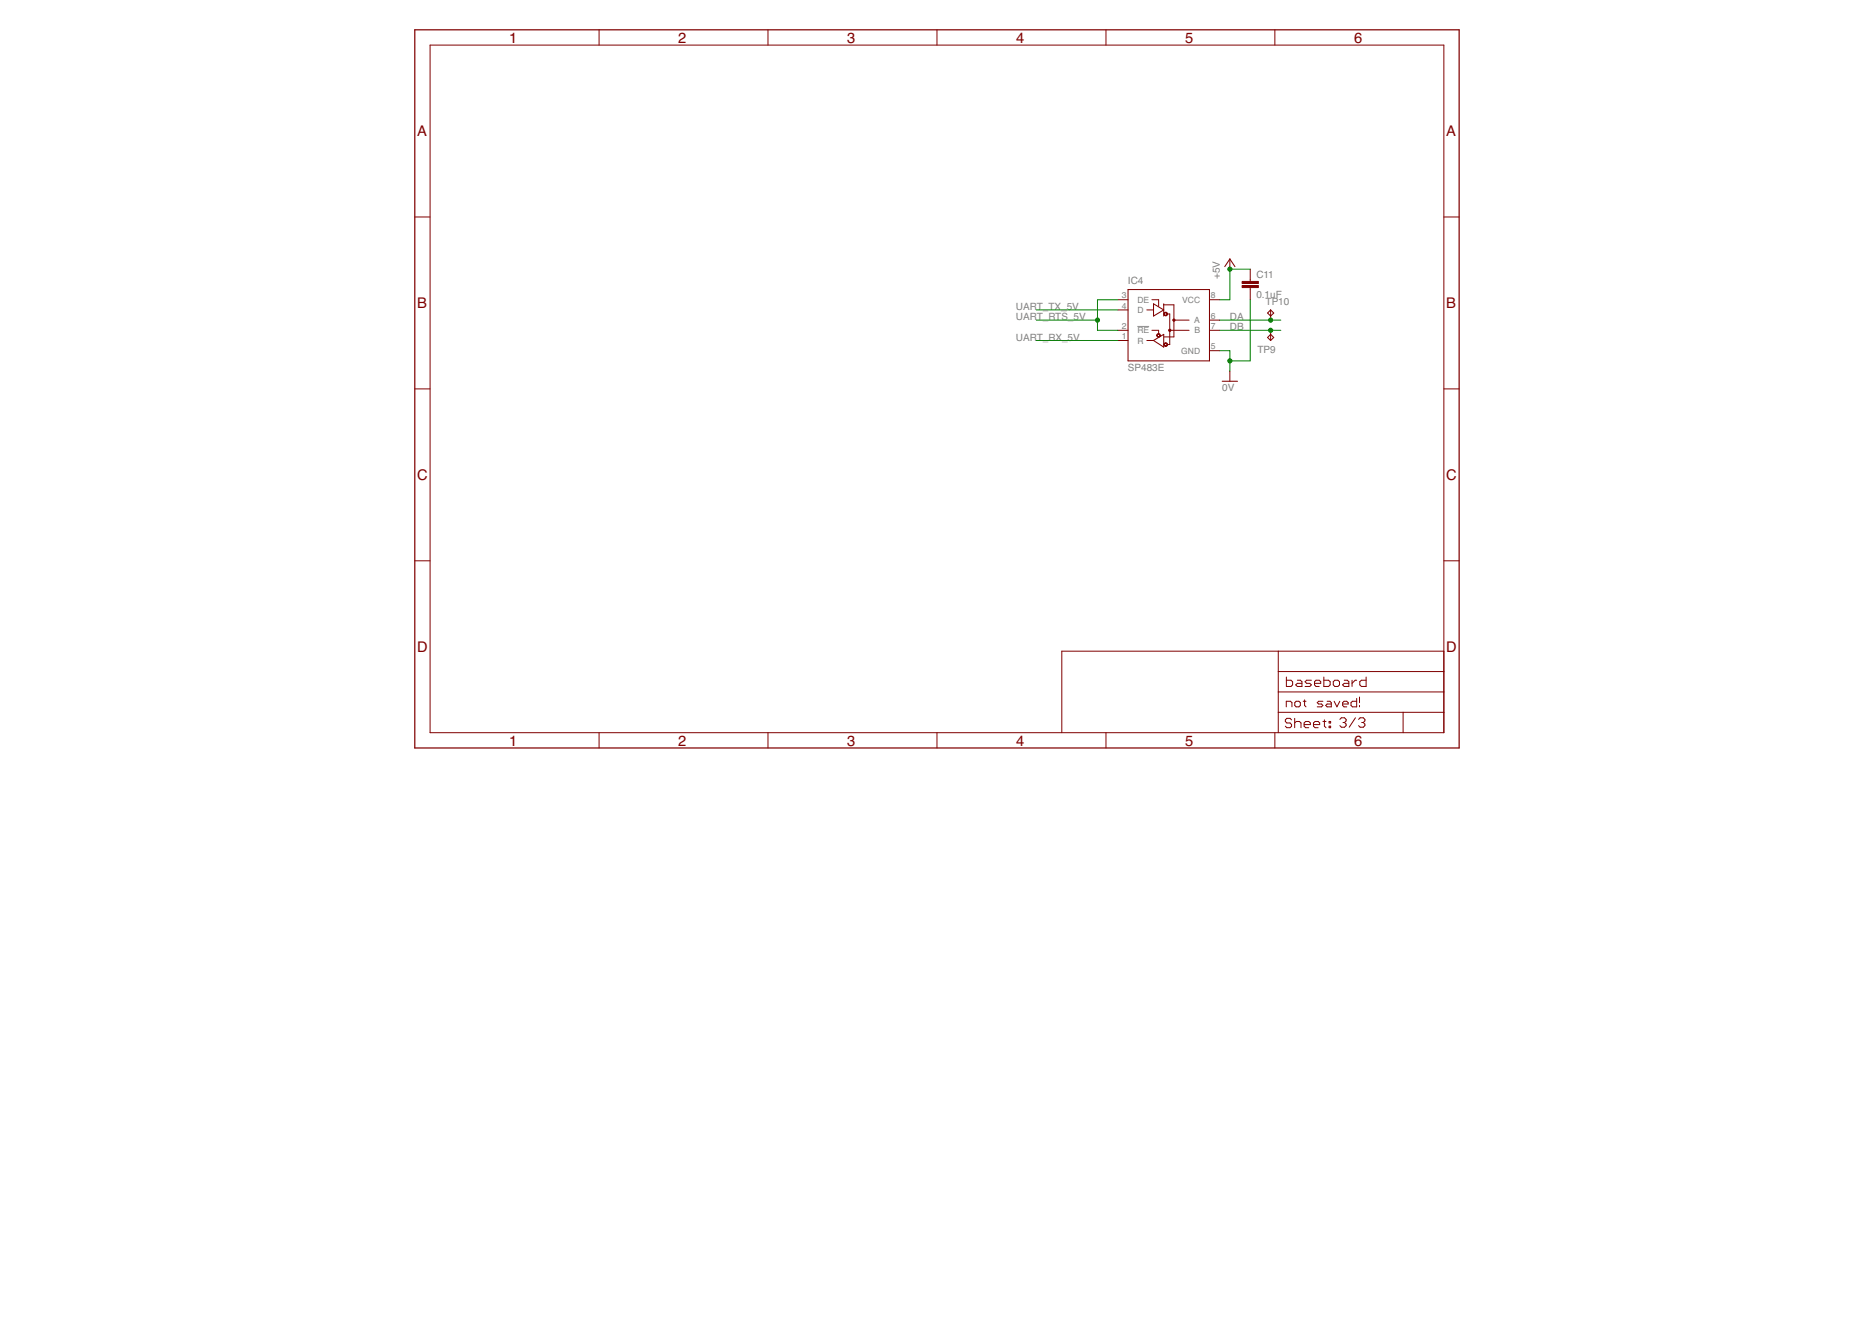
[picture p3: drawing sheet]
<svg xmlns="http://www.w3.org/2000/svg" width="420mm" height="297mm" viewBox="0 0 420 297" stroke-linecap="round" stroke-linejoin="round" font-family="sans-serif">
<path d="M255.1 73.2h2.7z" fill="#808080" stroke="#808080" stroke-width=".22"/>
<g fill="#800000" stroke="#800000" stroke-width=".22">
<path d="M323.9 159.8v4.6z"/>
<path d="M323.9 155.2v4.6z"/>
<path d="M323.9 150.7v4.5z"/>
<path d="M323.9 146.1v4.6z"/>
<path d="M238.2 146.1v18.3z"/>
<path d="M238.2 146.1h48.5z"/>
<path d="M286.7 146.1h37.2z"/>
<path d="M314.7 159.8v4.6z"/>
<path d="M314.7 159.8h9.2z"/>
<path d="M286.7 159.8h28z"/>
<path d="M286.7 159.8v4.6z"/>
<path d="M286.7 155.2v4.6z"/>
<path d="M286.7 155.2h37.2z"/>
<path d="M286.7 150.7v4.5z"/>
<path d="M286.7 150.7h37.2z"/>
<path d="M286.7 146.1v4.6z"/>
<path d="M288.6 151.9v2.1z"/>
<path d="M288.6 154h1z"/>
<path d="M289.6 154l.4-.4z"/>
<path d="M290 153v.6z"/>
<path d="M289.6 152.6l.4 .4z"/>
<path d="M288.6 152.6h1z"/>
<path d="M291 152.6h.7z"/>
<path d="M291.7 152.6l.4 .4z"/>
<path d="M292.1 153v1z"/>
<path d="M291 154h1.1z"/>
<path d="M290.7 153.6l.3 .4z"/>
<path d="M290.7 153.6l.3-.3z"/>
<path d="M291 153.3h1.1z"/>
<path d="M292.8 154h1z"/>
<path d="M293.8 154l.4-.4z"/>
<path d="M293.8 153.3l.4 .3z"/>
<path d="M293.1 153.3h.7z"/>
<path d="M292.8 153l.3 .3z"/>
<path d="M292.8 153l.3-.4z"/>
<path d="M293.1 152.6h1.1z"/>
<path d="M295.2 154h.7z"/>
<path d="M294.9 153.6l.3 .4z"/>
<path d="M294.9 153v.6z"/>
<path d="M294.9 153l.3-.4z"/>
<path d="M295.2 152.6h.7z"/>
<path d="M295.9 152.6l.4 .4z"/>
<path d="M296.3 153v.3z"/>
<path d="M294.9 153.3h1.4z"/>
<path d="M297 151.9v2.1z"/>
<path d="M297 154h1z"/>
<path d="M298 154l.4-.4z"/>
<path d="M298.4 153v.6z"/>
<path d="M298 152.6l.4 .4z"/>
<path d="M297 152.6h1z"/>
<path d="M299.4 154h.7z"/>
<path d="M300.1 154l.4-.4z"/>
<path d="M300.5 153v.6z"/>
<path d="M300.1 152.6l.4 .4z"/>
<path d="M299.4 152.6h.7z"/>
<path d="M299.4 152.6l-.3 .4z"/>
<path d="M299.1 153v.6z"/>
<path d="M299.1 153.6l.3 .4z"/>
<path d="M301.5 152.6h.7z"/>
<path d="M302.2 152.6l.4 .4z"/>
<path d="M302.6 153v1z"/>
<path d="M301.5 154h1.1z"/>
<path d="M301.2 153.6l.3 .4z"/>
<path d="M301.2 153.6l.3-.3z"/>
<path d="M301.5 153.3h1.1z"/>
<path d="M303.3 152.6v1.4z"/>
<path d="M303.3 153.3l.7-.7z"/>
<path d="M304 152.6h.3z"/>
<path d="M306.5 151.9v2.1z"/>
<path d="M305.4 154h1.1z"/>
<path d="M305 153.6l.4 .4z"/>
<path d="M305 153v.6z"/>
<path d="M305 153l.4-.4z"/>
<path d="M305.4 152.6h1.1z"/>
<path d="M288.5 157.3v1.3z"/>
<path d="M288.5 157.3h1z"/>
<path d="M289.5 157.3l.3 .3z"/>
<path d="M289.8 157.6v1z"/>
<path d="M290.7 158.6h.7z"/>
<path d="M291.4 158.6l.3-.3z"/>
<path d="M291.7 157.6v.7z"/>
<path d="M291.4 157.3l.3 .3z"/>
<path d="M290.7 157.3h.7z"/>
<path d="M290.7 157.3l-.3 .3z"/>
<path d="M290.4 157.6v.7z"/>
<path d="M290.4 158.3l.3 .3z"/>
<path d="M292.7 157v1.3z"/>
<path d="M292.7 158.3l.3 .3z"/>
<path d="M292.3 157.3h.7z"/>
<path d="M295.5 158.6h.9z"/>
<path d="M296.4 158.6l.4-.3z"/>
<path d="M296.4 157.9l.4 .4z"/>
<path d="M295.8 157.9h.6z"/>
<path d="M295.5 157.6l.3 .3z"/>
<path d="M295.5 157.6l.3-.3z"/>
<path d="M295.8 157.3h1z"/>
<path d="M297.7 157.3h.6z"/>
<path d="M298.3 157.3l.3 .3z"/>
<path d="M298.6 157.6v1z"/>
<path d="M297.7 158.6h.9z"/>
<path d="M297.4 158.3l.3 .3z"/>
<path d="M297.4 158.3l.3-.4z"/>
<path d="M297.7 157.9h.9z"/>
<path d="M299.3 157.3l.6 1.3z"/>
<path d="M300.5 157.3l-.6 1.3z"/>
<path d="M301.5 158.6h.6z"/>
<path d="M301.2 158.3l.3 .3z"/>
<path d="M301.2 157.6v.7z"/>
<path d="M301.2 157.6l.3-.3z"/>
<path d="M301.5 157.3h.6z"/>
<path d="M302.1 157.3l.3 .3z"/>
<path d="M302.4 157.6v.3z"/>
<path d="M301.2 157.9h1.2z"/>
<path d="M304.3 156.7v1.9z"/>
<path d="M303.4 158.6h.9z"/>
<path d="M303.1 158.3l.3 .3z"/>
<path d="M303.1 157.6v.7z"/>
<path d="M303.1 157.6l.3-.3z"/>
<path d="M303.4 157.3h.9z"/>
<path d="M305 158.3v.3z"/>
<path d="M305 156.4v1.2z"/>
<path d="M300.9 161l-.3 .4z"/>
<path d="M300.9 161h.7z"/>
<path d="M301.6 161l.4 .4z"/>
<path d="M302 161.4v.3z"/>
<path d="M302 161.7l-.4 .4z"/>
<path d="M301.3 162.1h.3z"/>
<path d="M301.6 162.1l.4 .4z"/>
<path d="M302 162.5v.3z"/>
<path d="M302 162.8l-.4 .4z"/>
<path d="M300.9 163.2h.7z"/>
<path d="M300.6 162.8l.3 .4z"/>
<path d="M304.1 161l-1.4 2.2z"/>
<path d="M304.8 161.4l.3-.4z"/>
<path d="M305.1 161h.7z"/>
<path d="M305.8 161l.4 .4z"/>
<path d="M306.2 161.4v.3z"/>
<path d="M306.2 161.7l-.4 .4z"/>
<path d="M305.5 162.1h.3z"/>
<path d="M305.8 162.1l.4 .4z"/>
<path d="M306.2 162.5v.3z"/>
<path d="M306.2 162.8l-.4 .4z"/>
<path d="M305.1 163.2h.7z"/>
<path d="M304.8 162.8l.3 .4z"/>
<path d="M289.4 161.2l.3 .3z"/>
<path d="M288.7 161.2h.7z"/>
<path d="M288.7 161.2l-.4 .3z"/>
<path d="M288.3 161.5v.4z"/>
<path d="M288.3 161.9l.4 .3z"/>
<path d="M288.7 162.2h.7z"/>
<path d="M289.4 162.2l.3 .4z"/>
<path d="M289.7 162.6v.3z"/>
<path d="M289.7 162.9l-.3 .4z"/>
<path d="M288.7 163.3h.7z"/>
<path d="M288.3 162.9l.4 .4z"/>
<path d="M290.4 161.2v2.1z"/>
<path d="M290.4 162.2l.4-.3z"/>
<path d="M290.8 161.9h.7z"/>
<path d="M291.5 161.9l.3 .3z"/>
<path d="M291.8 162.2v1.1z"/>
<path d="M292.9 163.3h.7z"/>
<path d="M292.5 162.9l.4 .4z"/>
<path d="M292.5 162.2v.7z"/>
<path d="M292.5 162.2l.4-.3z"/>
<path d="M292.9 161.9h.7z"/>
<path d="M293.6 161.9l.3 .3z"/>
<path d="M293.9 162.2v.4z"/>
<path d="M292.5 162.6h1.4z"/>
<path d="M295 163.3h.7z"/>
<path d="M294.6 162.9l.4 .4z"/>
<path d="M294.6 162.2v.7z"/>
<path d="M294.6 162.2l.4-.3z"/>
<path d="M295 161.9h.7z"/>
<path d="M295.7 161.9l.3 .3z"/>
<path d="M296 162.2v.4z"/>
<path d="M294.6 162.6h1.4z"/>
<path d="M297.1 161.5v1.4z"/>
<path d="M297.1 162.9l.4 .4z"/>
<path d="M296.8 161.9h.7z"/>
<path d="M298.2 161.9h.3z"/>
<path d="M298.5 161.9v.3z"/>
<path d="M298.2 162.2h.3z"/>
<path d="M298.2 161.9v.3z"/>
<path d="M298.2 162.9h.3z"/>
<path d="M298.5 162.9v.4z"/>
<path d="M298.2 163.3h.3z"/>
<path d="M298.2 162.9v.4z"/>
<path d="M96.5 10.1v154.3z"/>
<path d="M93 48.7h3.5z"/>
<path d="M93 87.2h3.5z"/>
<path d="M93 125.8h3.5z"/>
<path d="M96.5 164.4h227.4z"/>
<path d="M134.4 164.4v3.4z"/>
<path d="M172.3 164.4v3.4z"/>
<path d="M210.2 164.4v3.4z"/>
<path d="M248.1 164.4v3.4z"/>
<path d="M286 164.4v3.4z"/>
<path d="M323.9 10.1v154.3z"/>
<path d="M323.9 48.7h3.4z"/>
<path d="M323.9 87.2h3.4z"/>
<path d="M323.9 125.8h3.4z"/>
<path d="M96.5 10.1h227.4z"/>
<path d="M134.4 6.7v3.4z"/>
<path d="M172.3 6.7v3.4z"/>
<path d="M210.2 6.7v3.4z"/>
<path d="M248.1 6.7v3.4z"/>
<path d="M286 6.7v3.4z"/>
<path d="M250.8 76.4h2.2z"/>
<path d="M250.8 74.1h2.2z"/>
<path d="M250.8 67.2h2.2z"/>
<path d="M250.8 69.5h2.2z"/>
<path d="M271.3 78.7h2.3z"/>
<path d="M271.3 67.2h2.3z"/>
<path d="M271.3 71.8h2.3z"/>
<path d="M271.3 74.1h2.3z"/>
<path d="M258.4 67.2h1.5z"/>
<path d="M259.9 67.2v1.5z"/>
<path d="M257.3 69.5h1.3z"/>
<path d="M261 68.4h2.3z"/>
<path d="M263.3 68.4v3.4z"/>
<path d="M263.3 71.8h3.4z"/>
<path d="M261.8 70.4h.6z"/>
<path d="M262.4 70.4v3.7z"/>
<path d="M262.4 74.1h4.3z"/>
<path d="M258.4 74.1h1.5z"/>
<path d="M259.9 74.1v.8z"/>
<path d="M261.2 75.6h2.1z"/>
<path d="M263.3 71.8v3.8z"/>
<path d="M262.4 74.1v3.2z"/>
<path d="M261.8 77.3h.6z"/>
<path d="M257.3 76.4h1.5z"/>
<path d="M275.9 58.1v2.3z"/>
<path d="M275.9 83.2v2.3z"/>
<path d="M280.5 60.4v2.3z"/>
<path d="M280.5 65v2.2z"/>
<path d="M280.5 62.7v.4z"/>
<path d="M280.5 64.5v.5z"/>
<path d="M285 74.1v2.3z"/>
<path d="M285 69.5v2.3z"/>
<path d="M261.3 70.1a.41 .41 0 0 1 .6 .2 .41 .41 0 0 1-.3 .5 .41 .41 0 0 1-.5-.4h.1a.28 .28 0 0 1 .4-.2 .28 .28 0 0 1 .1 .4 .28 .28 0 0 1-.4 0l-.2-.2z" fill-rule="evenodd"/>
<path d="M259.7 74.9a.41 .41 0 0 1 .6 .2 .41 .41 0 0 1-.3 .5 .41 .41 0 0 1-.5-.4h.1a.27 .27 0 0 1 .4-.2 .27 .27 0 0 1 .1 .5 .27 .27 0 0 1-.4-.1l-.2-.2z" fill-rule="evenodd"/>
<path d="M261.3 77a.41 .41 0 0 1 .6 .1 .41 .41 0 0 1-.3 .6 .41 .41 0 0 1-.5-.4h.1a.28 .28 0 0 1 .4-.3 .28 .28 0 0 1 .1 .4 .28 .28 0 0 1-.4 0l-.2-.1z" fill-rule="evenodd"/>
<circle cx="262.4" cy="74.1" r=".25"/>
<circle cx="263.3" cy="71.8" r=".25"/>
</g>
<g fill="#800000" stroke="#800000" stroke-width=".28">
<path d="M93 6.7v161.1z"/>
<path d="M93 167.8h234.3z"/>
<path d="M327.3 6.7v161.1z"/>
<path d="M93 6.7h234.3z"/>
</g>
<g fill="#800000" stroke="#800000" stroke-width=".23">
<path d="M258.8 68.2v2.7z"/>
<path d="M258.8 70.9l2.2-1.4z"/>
<path d="M258.8 68.2l2.2 1.3z"/>
<path d="M261 68.2v.2z"/>
<path d="M261 68.4v2.5z"/>
<path d="M258.8 76.4l2.2-1.4z"/>
<path d="M261 75v2.9z"/>
<path d="M258.8 76.4l2.2 1.5z"/>
<path d="M253 65h18.3z"/>
<path d="M271.3 65v16z"/>
<path d="M253 81h18.3z"/>
<path d="M253 65v16z"/>
<path d="M275.9 58.1l1.1 1.7z"/>
<path d="M275.9 58.1l-1.2 1.7z"/>
<path d="M274.2 85.5h3.4z"/>
<path d="M285 76.4l.7-.7z"/>
<path d="M284.4 75.7l.6 .7z"/>
<path d="M285 75l-.6 .7z"/>
<path d="M285 75l.7 .7z"/>
<path d="M285 69.5l-.6 .7z"/>
<path d="M285 69.5l.7 .7z"/>
<path d="M285 70.9l.7-.7z"/>
<path d="M284.4 70.2l.6 .7z"/>
</g>
<g fill="#800000" stroke="#800000" stroke-width=".22">
<path d="M278.6 64.1h3.7v.4h-3.7z"/>
<path d="M278.6 63.1h3.7v.5h-3.7z"/>
</g>
<g fill="#008000" stroke="#008000" stroke-width=".22">
<path d="M273.6 67.2h2.3z"/>
<path d="M275.9 60.4v6.8z"/>
<path d="M275.9 60.4h4.6z"/>
<path d="M273.6 78.7h2.3z"/>
<path d="M275.9 78.7v2.3z"/>
<path d="M275.9 81v2.2z"/>
<path d="M280.5 67.2v13.8z"/>
<path d="M275.9 81h4.6z"/>
<path d="M246.2 67.2h4.6z"/>
<path d="M246.2 67.2v4.6z"/>
<path d="M246.2 71.8v2.3z"/>
<path d="M246.2 74.1h4.6z"/>
<path d="M232.5 71.8h13.7z"/>
<path d="M232.5 69.5h18.3z"/>
<path d="M232.5 76.4h18.3z"/>
<path d="M273.6 74.1h11.4z"/>
<path d="M285 74.1h2.3z"/>
<path d="M273.6 71.8h11.4z"/>
<path d="M285 71.8h2.3z"/>
<circle cx="275.9" cy="60.4" r=".47"/>
<circle cx="275.9" cy="81" r=".47"/>
<circle cx="246.2" cy="71.8" r=".47"/>
<circle cx="285" cy="74.1" r=".47"/>
<circle cx="285" cy="71.8" r=".47"/>
</g>
<g font-size="3.3" fill="#800000">
<text x="114.3" y="9.6">1</text>
<text x="152.2" y="9.6">2</text>
<text x="190.1" y="9.6">3</text>
<text x="228" y="9.6">4</text>
<text x="265.9" y="9.6">5</text>
<text x="303.8" y="9.6">6</text>
<text x="93.6" y="30.6">A</text>
<text x="324.4" y="30.6">A</text>
<text x="93.6" y="69.1">B</text>
<text x="324.4" y="69.1">B</text>
<text x="93.6" y="107.7">C</text>
<text x="324.4" y="107.7">C</text>
<text x="93.6" y="146.3">D</text>
<text x="324.4" y="146.3">D</text>
<text x="114.3" y="167.3">1</text>
<text x="152.2" y="167.3">2</text>
<text x="190.1" y="167.3">3</text>
<text x="228" y="167.3">4</text>
<text x="265.9" y="167.3">5</text>
<text x="303.8" y="167.3">6</text>
</g>
<g font-size="2.2" fill="#808080">
<text x="253" y="63.8">IC4</text>
<text x="273.6" y="62.7" transform="rotate(-90 273.6 62.7)">+5V</text>
<text x="281.8" y="62.3">C11</text>
<text x="227.9" y="71.8">UART_RTS_5V</text>
<text x="227.9" y="69.5">UART_TX_5V</text>
<text x="275.9" y="71.8">DA</text>
<text x="281.8" y="66.9">0.1uF</text>
<text x="283.9" y="68.4">TP10</text>
<text x="227.9" y="76.4">UART_RX_5V</text>
<text x="275.9" y="74.1">DB</text>
<text x="253" y="83.2">SP483E</text>
<text x="282.1" y="79.1">TP9</text>
<text x="274.2" y="87.8">0V</text>
</g>
<g font-size="1.9" fill="#808080">
<text x="251.7" y="66.9">3</text>
<text x="251.7" y="69.2">4</text>
<text x="255.1" y="67.9">DE</text>
<text x="255.1" y="70.2">D</text>
<text x="265.2" y="67.9">VCC</text>
<text x="271.6" y="66.9">8</text>
<text x="271.6" y="71.5">6</text>
<text x="251.7" y="76.1">1</text>
<text x="251.7" y="73.8">2</text>
<text x="255.1" y="77.1">R</text>
<text x="255.1" y="74.8">RE</text>
<text x="267.9" y="72.5">A</text>
<text x="267.9" y="74.8">B</text>
<text x="271.6" y="73.8">7</text>
<text x="265" y="79.4">GND</text>
<text x="271.6" y="78.4">5</text>
</g>
</svg>
